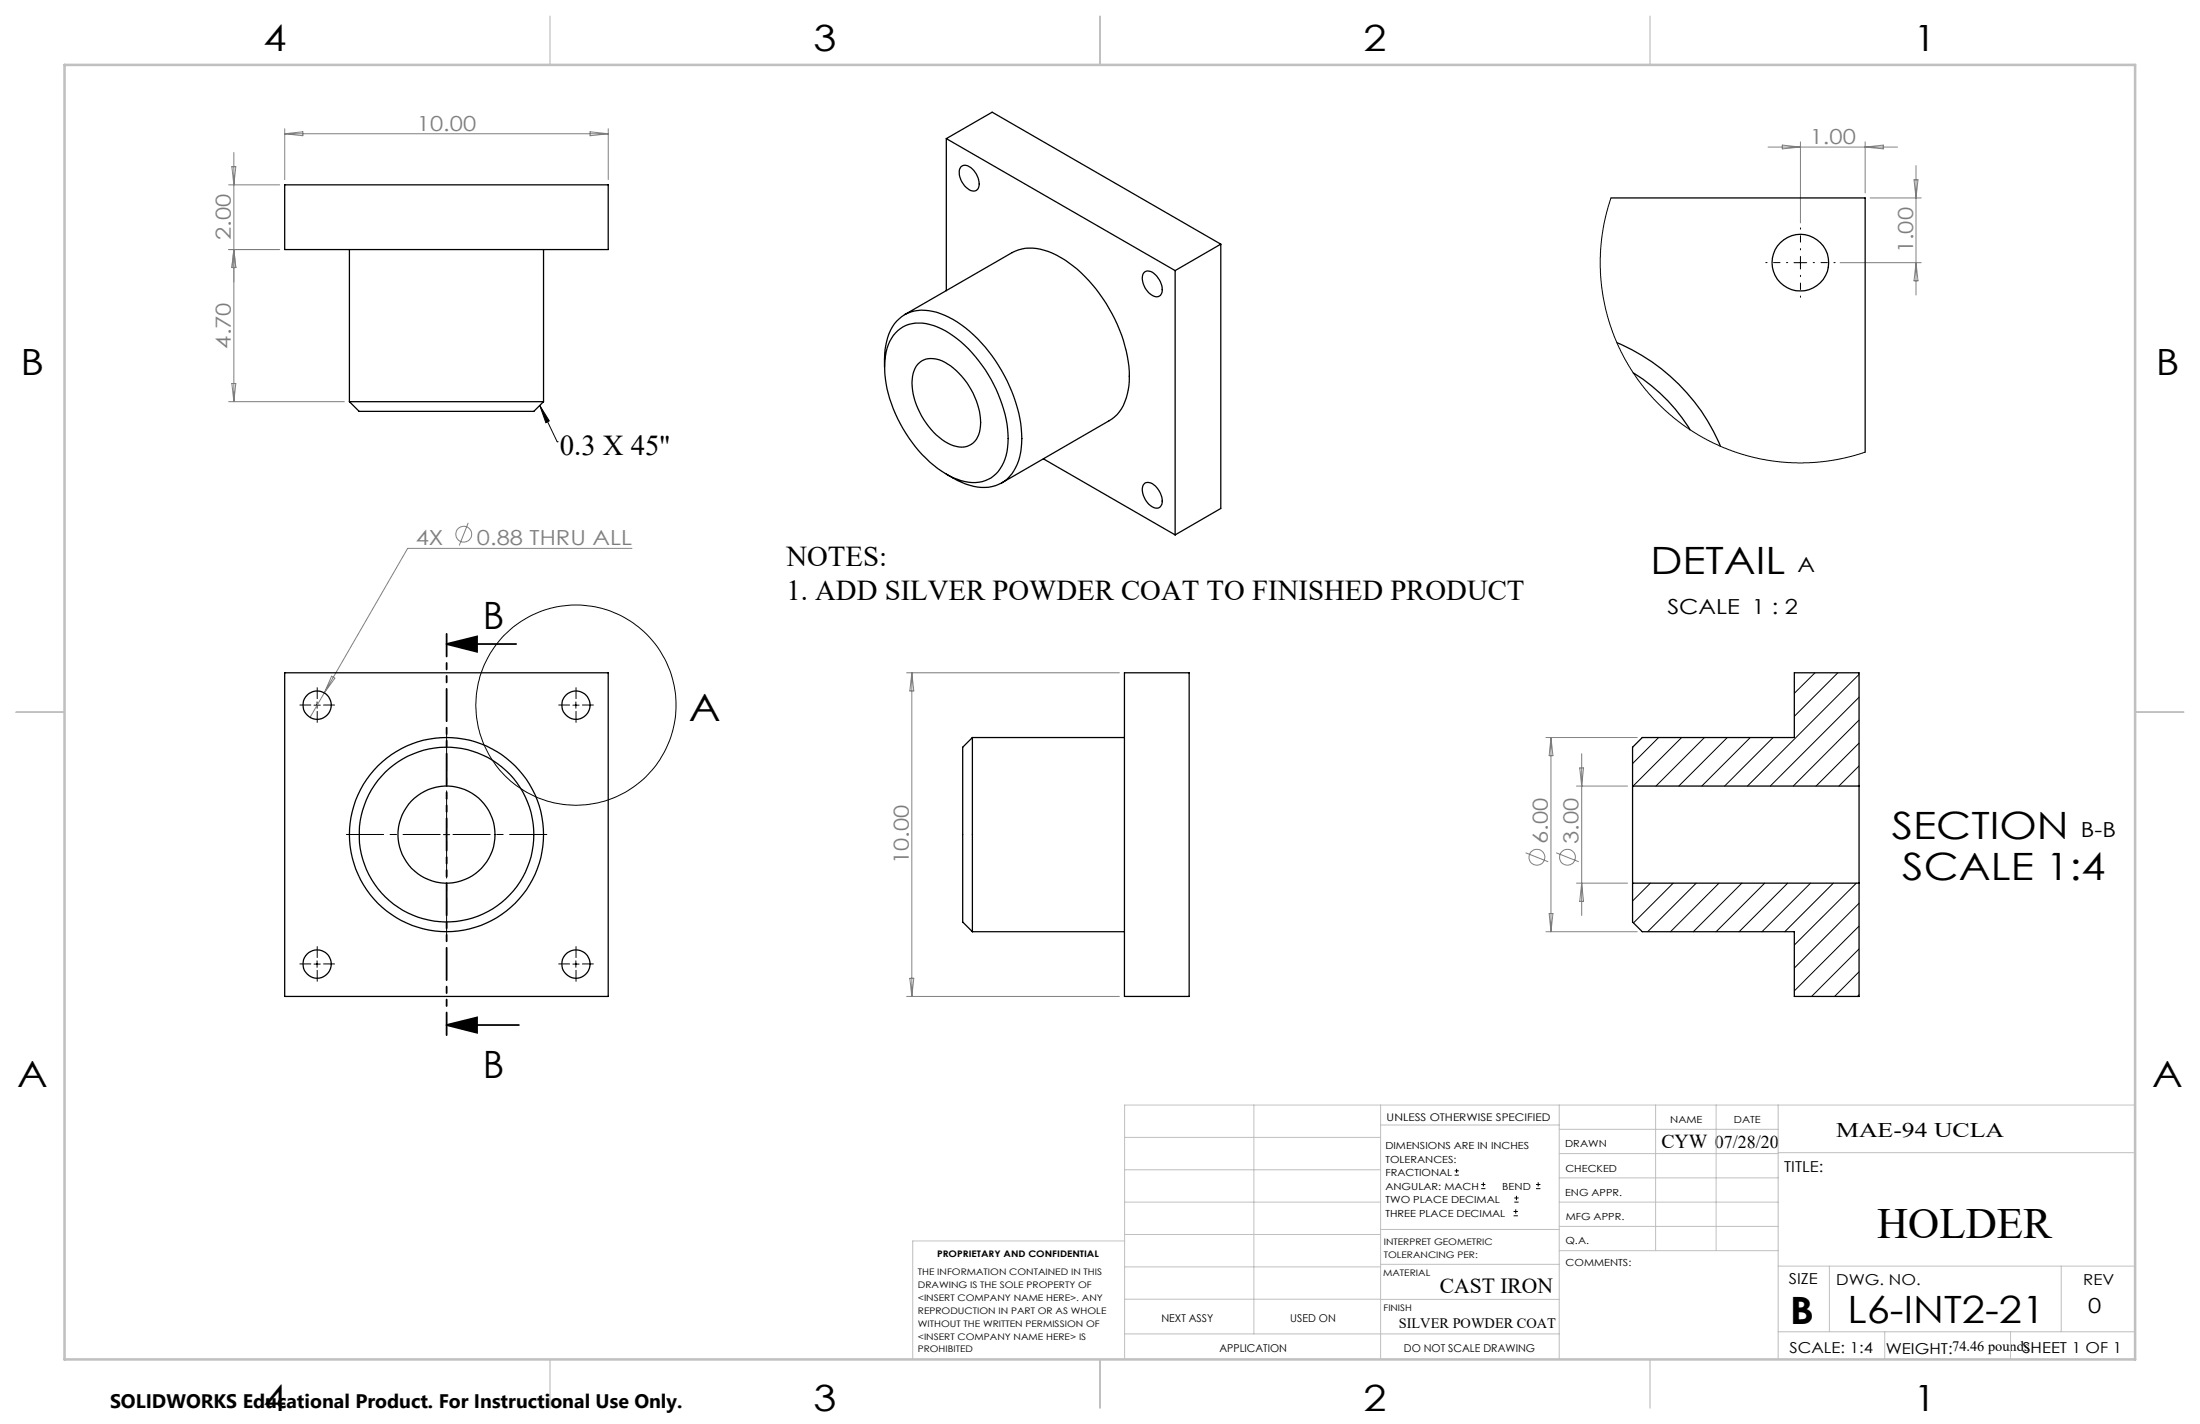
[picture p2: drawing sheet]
<svg xmlns="http://www.w3.org/2000/svg" width="432mm" height="279mm" viewBox="0 0 432 279" stroke-linecap="round" stroke-linejoin="round" font-family="sans-serif">
<g fill="none" stroke="#808080" stroke-width=".2">
<path d="M44.9 36.3h10M45.5 32.7h.8l-.4 3.6zM45.9 29.9v48.9M55.9 25.3v9.9M55.9 26.2h63.5M55.9 26.2l3.5-.3v.7zM115.8 25.9l3.6 .3-3.6 .4zM119.4 25.3v9.9M347 28.9h25.4M349.8 28.5l3.6 .4-3.6 .3zM353.4 27.8v15.9M366.1 27.8v10.1"/>
<path d="M366.1 28.9l3.5-.4v.7zM367.1 38.8h10M375.7 35.3h.7l-.3 3.5zM376.1 32.5v25.4M44.9 49h10M45.9 49l.4 3.5h-.8zM361.2 51.5h15.9M376.1 51.5l.3 3.6h-.7zM44.9 78.8h22.7M45.5 75.2h.8l-.4 3.6zM91.9 102.6l-1.8 4.4M124 107.6h-44l-19.1 33.2"/>
<path d="M65.1 132.7l.6 .4-2.1 2.9zM177.9 132h41.8M179 132v63.5M179 132l.4 3.6h-.8zM303.4 144.7h17.9M304.4 144.7v38.1M304.4 144.7l.4 3.6h-.7zM309.4 154.2h10M310.1 150.7h.7l-.4 3.5zM310.4 147.9v31.7M299.4 167.3l4.5 1.8M304.1 179.2h.7l-.4 3.6z"/>
<path d="M305.4 167.3l4.5 1.8M309.4 173.3h10M310.4 173.3l.4 3.5h-.7zM177.9 195.5h41.8M178.6 191.9h.8l-.4 3.6zM303.4 182.8h17.9"/>
<circle cx="91" cy="104.8" r="1.56"/>
<circle cx="301.7" cy="168.2" r="1.55"/>
<circle cx="307.6" cy="168.2" r="1.55"/>
</g>
<g fill="none" stroke="#000" stroke-width=".2">
<path d="M316.2 38.8l-.7 2.4-.8 3-.6 5.4 .1 5.4 .4 2.8 .5 2.7 .7 2.5 1 2.9 2.1 4.6 1.6 2.6 1.8 2.5 3.3 3.7 3.7 3.3 2.4 1.7 2.5 1.6 3.3 1.6 1.9 .8 5.1 1.5 5.1 .9 5.5 .1 5.1-.6 3.2-.7 2.7-.8M352.1 51.5h2.5M353.4 50.3v2.5M105.9 79.6l1.9 3-.7 .3zM105.9 79.6l3.5 7.1M109.4 86.7h.1M61.6 138.4h1.3M62.2 137.7v1.3M112.4 138.4h1.3M113 137.7v1.3M356.2 132l-4 4M360.7 132l-8.5 8.5"/>
<path d="M364.9 136.8l-17.4 17.4M364.9 132.3l-21.9 21.9M325.5 144.7l-5.1 5.1M330.1 144.7l-9.6 9.5M334.5 144.7l-9.5 9.5M339 144.7l-9.5 9.5M343.5 144.7l-9.5 9.5M348 144.7l-9.5 9.5M364.9 141.3l-12.9 12.9M364.9 145.8l-8.5 8.4M364.9 150.3l-4 3.9M87 163.8h1.3"/>
<path d="M87.6 163.1v1.3M323.9 173.3l-3.5 3.5M328.4 173.3l-7.8 7.8M332.9 173.3l-9.5 9.5M337.4 173.3l-9.5 9.5M341.9 173.3l-9.5 9.5M346.4 173.3l-9.6 9.5M350.9 173.3l-9.6 9.5M355.4 173.3l-9.6 9.5M359.8 173.3l-9.5 9.5M364.3 173.3l-12.1 12.1M364.9 177.2l-12.7 12.7"/>
<path d="M61.6 189.2h1.3M62.2 188.5v1.3M112.4 189.2h1.3M113 188.5v1.3M364.9 181.7l-12.7 12.7M364.9 186.2l-9.3 9.3M364.9 190.7l-4.8 4.8M364.9 195.2l-.3 .3M285.5 230.6h.8M285.5 229.7h.8M285.9 229.3v.9M290.7 233.2h.8"/>
<path d="M290.7 232.4h.8M291.1 232v.8M297.1 238.5h.8M297.1 237.7h.8M297.2 235.9h.9M297.2 235.1h.9M297.5 237.3v.8M297.6 234.6v.9M301.5 233.2h.8M301.5 232.4h.8M301.9 232v.8"/>
<circle cx="113" cy="138.4" r="19.6"/>
</g>
<path d="M87.6 126.4l6-1.5v3zM87.6 126.4h13.7M87.6 201.1l6-1.5v3zM87.6 201.1h14.2" fill="none" stroke="#000" stroke-width=".35"/>
<path d="M350.9 51.5h-4.3M353.4 49v-4.3M353.4 54v4.3M355.9 51.5h4.3" fill="none" stroke="#000" stroke-width=".2" stroke-dasharray="15.2 1.3 1.3 1.3" stroke-dashoffset="15"/>
<path d="M86.4 163.7h-18.4M87.7 162.5v-18.4M87.7 165v18.4M88.9 163.7h18.4" fill="none" stroke="#000" stroke-width=".2" stroke-dasharray="15.2 1.3 1.3 1.3" stroke-dashoffset="7.9"/>
<g fill="none" stroke="#000" stroke-width=".2" stroke-dasharray="15.2 1.3 1.3 1.3">
<path d="M61 138.3h-2.1M62.3 137.1v-2.2M62.3 139.6v2.1M63.5 138.3h2.2M111.8 138.3h-2.1M113.1 137.1v-2.2M113.1 139.6v2.1M114.3 138.3h2.2M61 189.1h-2.1M62.3 187.9v-2.2M62.3 190.4v2.1M63.5 189.1h2.2"/>
<path d="M111.8 189.1h-2.1M113.1 187.9v-2.2M113.1 190.4v2.1M114.3 189.1h2.2"/>
</g>
<path d="M87.7 124.4v78.7" fill="none" stroke="#000" stroke-width=".35" stroke-dasharray="6.3 1.3 1.3 1.3 1.3 1.3" stroke-dashoffset="1.9"/>
<g fill="none" stroke="#c0c0c0" stroke-width=".2">
<path d="M246.1 216.8v44.9M271 216.8v49.9M306 216.8v49.9M324.9 216.8v28.6M336.8 216.8v28.6M349 216.8v49.9M419.1 216.8h-198.4v49.9M220.7 235.9h50.3M220.7 229.5h50.3M220.7 223.2h50.3M271 220.7h35M306 231.1h43"/>
<path d="M306 226.3h43M306 221.6h43M306 235.9h43M349 226.2h70.1M220.7 248.6h50.3M220.7 242.2h50.3M220.7 254.9h50.3M220.7 243.5h-41.6v23.2M271 255h35M271 248.1h35M271 241.2h35M306 245.4h43"/>
<path d="M306 240.6h43M349 248.4h70.1M359.1 248.4v12.9M404.6 248.4v12.9M220.7 261.7h85.3M349 261.3h70.1M369.9 261.3v5.4M394.6 261.3v5.4"/>
</g>
<path d="M108 3.2v9.5M215.9 3.2v9.5M323.8 3.2v9.5M3.1 139.7h9.6M419.1 139.7h9.5M108 266.7v9.6M215.9 266.7v9.6M323.8 266.7v9.6" fill="none" stroke="#c0c0c0" stroke-width=".25"/>
<path d="M12.7 12.7h406.4v254h-406.4z" fill="none" stroke="#c0c0c0" stroke-width=".5"/>
<g fill="#000">
<path d="M105.9 79.6l1.9 3-.7 .3z"/>
<path d="M87.6 126.4l6-1.5v3zM87.6 201.1l6-1.5v3z"/>
</g>
<g fill="none" stroke="#000" stroke-width=".25">
<path d="M55.9 36.3h63.5v12.7h-63.5zM185.7 27.2v29.8M185.7 27.2l44.9 25.9M185.7 27.2l9-5.2 44.9 25.9M188.6 32.7a1.64 1.64 0 0 1 2.3 .5 3.7 3.7 0 0 1 1.1 3.8 1.29 1.29 0 0 1-2.1 0 3.7 3.7 0 0 1-1.4-4.1zM316.2 38.8h49.9v49.9M68.6 49v29.8M106.7 49v29.8M224.6 53.4a1.6 1.6 0 0 1 2.2 .5 3.3 3.3 0 0 1 1 4.1 2.04 2.04 0 0 1-2.8-1.1 2.99 2.99 0 0 1-.4-3.5zM230.6 53.1v51.9M239.6 47.9v51.9l-9 5.2M239.6 47.9l-9 5.2"/>
<path d="M68.6 78.8h38.1M68.6 78.8l1.9 1.9h34.3l1.9-1.9M173.6 72a12.7 12.7 0 0 1 2.4-9 7.4 7.4 0 0 1 7.9-1.7 22.4 22.4 0 0 1 10.8 8.5 29.1 29.1 0 0 1 5.9 16.2 10 10 0 0 1-3.4 8.4 8.4 8.4 0 0 1-8.5 .2l-3-1.6M175.8 65.3a6.8 6.8 0 0 1 7.5-1.4 21.7 21.7 0 0 1 10.7 9.6 22.8 22.8 0 0 1 3.7 15 6.8 6.8 0 0 1-5.6 6.1 12.3 12.3 0 0 1-8.8-3.3 27.3 27.3 0 0 1-9.7-18.8 9.8 9.8 0 0 1 2.2-7.2zM177.6 61.7l21-12.1a9.1 9.1 0 0 1 8.8 .5 29 29 0 0 1 12.7 15.6 20 20 0 0 1 1 12.4 7.4 7.4 0 0 1-3.4 4.4l-21.1 12.3M180.2 71.4a4.4 4.4 0 0 1 5.8 0 14.3 14.3 0 0 1 6.4 12.8 3.7 3.7 0 0 1-5.3 3.3 13.4 13.4 0 0 1-7.3-8.1 8.8 8.8 0 0 1 0-7.6zM317.4 67.2a38 38 0 0 1 20.3 20.4M320.6 73.2a33.8 33.8 0 0 1 11.1 11.1M204.8 90l25.8 15M224.6 94.9a1.63 1.63 0 0 1 2.2 .5 3.8 3.8 0 0 1 1.1 3.8 1.31 1.31 0 0 1-2.1 0 3.8 3.8 0 0 1-1.4-4.1zM55.9 132h63.5v63.5h-63.5zM220.7 132h12.7v63.5h-12.7z"/>
<path d="M190.9 144.7v38.1M190.9 144.7l-2 1.9v34.3l2 1.9M190.9 144.7h29.8M320.4 154.2v19.1M320.4 154.2v-7.6l1.9-1.9h29.9v-12.7h12.7v22.2M320.4 154.2h44.5M364.9 154.2v19.1M320.4 173.3v7.6l1.9 1.9h29.9v12.7h12.7v-22.2M320.4 173.3h44.5M190.9 182.8h29.8"/>
<circle cx="353.4" cy="51.5" r="5.6"/>
<circle cx="62.3" cy="138.4" r="2.77"/>
<circle cx="113.1" cy="138.4" r="2.77"/>
<circle cx="87.6" cy="163.8" r="17.1"/>
<circle cx="87.6" cy="163.8" r="19"/>
<circle cx="87.6" cy="163.8" r="9.5"/>
<circle cx="62.3" cy="189.2" r="2.77"/>
<circle cx="113.1" cy="189.2" r="2.77"/>
</g>
<text font-size="8.5" x="368.4" y="242.9">HOLDER</text>
<g font-size="7.4">
<text x="323.9" y="112.6">DETAIL</text>
<text x="94.8" y="123.4">B</text>
<text x="135.2" y="141.5">A</text>
<text x="371.3" y="164.5">SECTION</text>
<text x="373.4" y="172.7">SCALE 1:4</text>
<text x="94.8" y="211.5">B</text>
<text x="351.3" y="259.8">B</text>
<text x="362.6" y="259.7">L6-INT2-21</text>
</g>
<g font-size="7.1">
<text x="51.7" y="10.1">4</text>
<text x="159.7" y="10.1">3</text>
<text x="267.6" y="10.1">2</text>
<text x="375.6" y="10.1">1</text>
<text x="4" y="73.6">B</text>
<text x="423.1" y="73.6">B</text>
<text x="3.3" y="213.3">A</text>
<text x="422.4" y="213.3">A</text>
<text x="51.7" y="276.8">4</text>
<text x="159.7" y="276.8">3</text>
<text x="267.6" y="276.8">2</text>
<text x="375.6" y="276.8">1</text>
</g>
<g font-size="5.6">
<text x="109.9" y="89.3">0.3 X 45''</text>
<text x="154.4" y="111">NOTES:</text>
<text x="154.4" y="117.7">1. ADD SILVER POWDER COAT TO FINISHED PRODUCT</text>
</g>
<text font-size="4.2" x="282.6" y="253.8">CAST IRON</text>
<g font-size="4.1" fill="#808080">
<text x="81.8" y="25.7">10.00</text>
<text x="355.2" y="28.2">1.00</text>
<text x="45.3" y="47.1" transform="rotate(-90 45.3 47.1)">2.00</text>
<text x="375.5" y="49.7" transform="rotate(-90 375.5 49.7)">1.00</text>
<text x="45.3" y="68.4" transform="rotate(-90 45.3 68.4)">4.70</text>
<text x="81.6" y="107">4X</text>
<text x="93.6" y="107">0.88 THRU ALL</text>
<text x="303.8" y="165.6" transform="rotate(-90 303.8 165.6)">6.00</text>
<text x="309.8" y="165.6" transform="rotate(-90 309.8 165.6)">3.00</text>
<text x="178.4" y="169.6" transform="rotate(-90 178.4 169.6)">10.00</text>
</g>
<g font-size="4.1">
<text x="352.8" y="112.2">A</text>
<text x="327.3" y="120.4">SCALE 1 : 2</text>
<text x="408.4" y="164.2">B-B</text>
<text x="360.4" y="223">MAE-94 UCLA</text>
<text x="409.8" y="257.6">0</text>
</g>
<text font-size="3.9" x="326.1" y="225.2">CYW 07/28/20</text>
<text font-size="3.8" x="21.6" y="276.3">SOLIDWORKS Educational Product. For Instructional Use Only.</text>
<g font-size="3">
<text x="350.2" y="229.9">TITLE:</text>
<text x="351.1" y="251.9">SIZE</text>
<text x="360.4" y="252">DWG. NO.</text>
<text x="408.9" y="252">REV</text>
<text x="351.2" y="265.5">SCALE: 1:4</text>
<text x="370.1" y="265.6">WEIGHT:74.46 pounds</text>
<text x="396.9" y="265.5">SHEET 1 OF 1</text>
</g>
<text font-size="2.8" x="274.5" y="260.6">SILVER POWDER COAT</text>
<g font-size="2.1">
<text x="272.2" y="219.9">UNLESS OTHERWISE SPECIFIED</text>
<text x="227.9" y="259.4">NEXT ASSY</text>
<text x="253.3" y="259.4">USED ON</text>
<text x="239.4" y="265.2">APPLICATION</text>
<text x="275.5" y="265.3">DO NOT SCALE DRAWING</text>
</g>
<g font-size="1.9">
<text x="327.8" y="220.3">NAME</text>
<text x="340.3" y="220.4">DATE</text>
<text x="271.9" y="225.5">DIMENSIONS ARE IN INCHES</text>
<text x="307.2" y="225.1">DRAWN</text>
<text x="271.9" y="228.1">TOLERANCES:</text>
<text x="271.9" y="230.8">FRACTIONAL</text>
<text x="271.9" y="233.4">ANGULAR: MACH</text>
<text x="294.9" y="233.4">BEND</text>
<text x="307.3" y="230">CHECKED</text>
<text x="271.9" y="236.1">TWO PLACE DECIMAL</text>
<text x="271.9" y="238.7">THREE PLACE DECIMAL</text>
<text x="307.2" y="234.7">ENG APPR.</text>
<text x="307.3" y="239.4">MFG APPR.</text>
<text x="307.3" y="244.1">Q.A.</text>
<text x="307.3" y="248.3">COMMENTS:</text>
</g>
<g font-size="1.8">
<text x="271.6" y="244.3">INTERPRET GEOMETRIC</text>
<text x="180.2" y="250.2">THE INFORMATION CONTAINED IN THIS</text>
<text x="183.9" y="246.6">PROPRIETARY AND CONFIDENTIAL</text>
<text x="271.5" y="250.4">MATERIAL</text>
<text x="271.6" y="246.8">TOLERANCING PER:</text>
<text x="180.2" y="252.7">DRAWING IS THE SOLE PROPERTY OF</text>
<text x="180.2" y="255.3">&lt;INSERT COMPANY NAME HERE&gt;. ANY</text>
<text x="180.2" y="257.8">REPRODUCTION IN PART OR AS WHOLE</text>
<text x="271.5" y="257.2">FINISH</text>
<text x="180.2" y="260.3">WITHOUT THE WRITTEN PERMISSION OF</text>
<text x="180.2" y="262.8">&lt;INSERT COMPANY NAME HERE&gt; IS</text>
<text x="180.2" y="265.4">PROHIBITED</text>
</g>
</svg>
